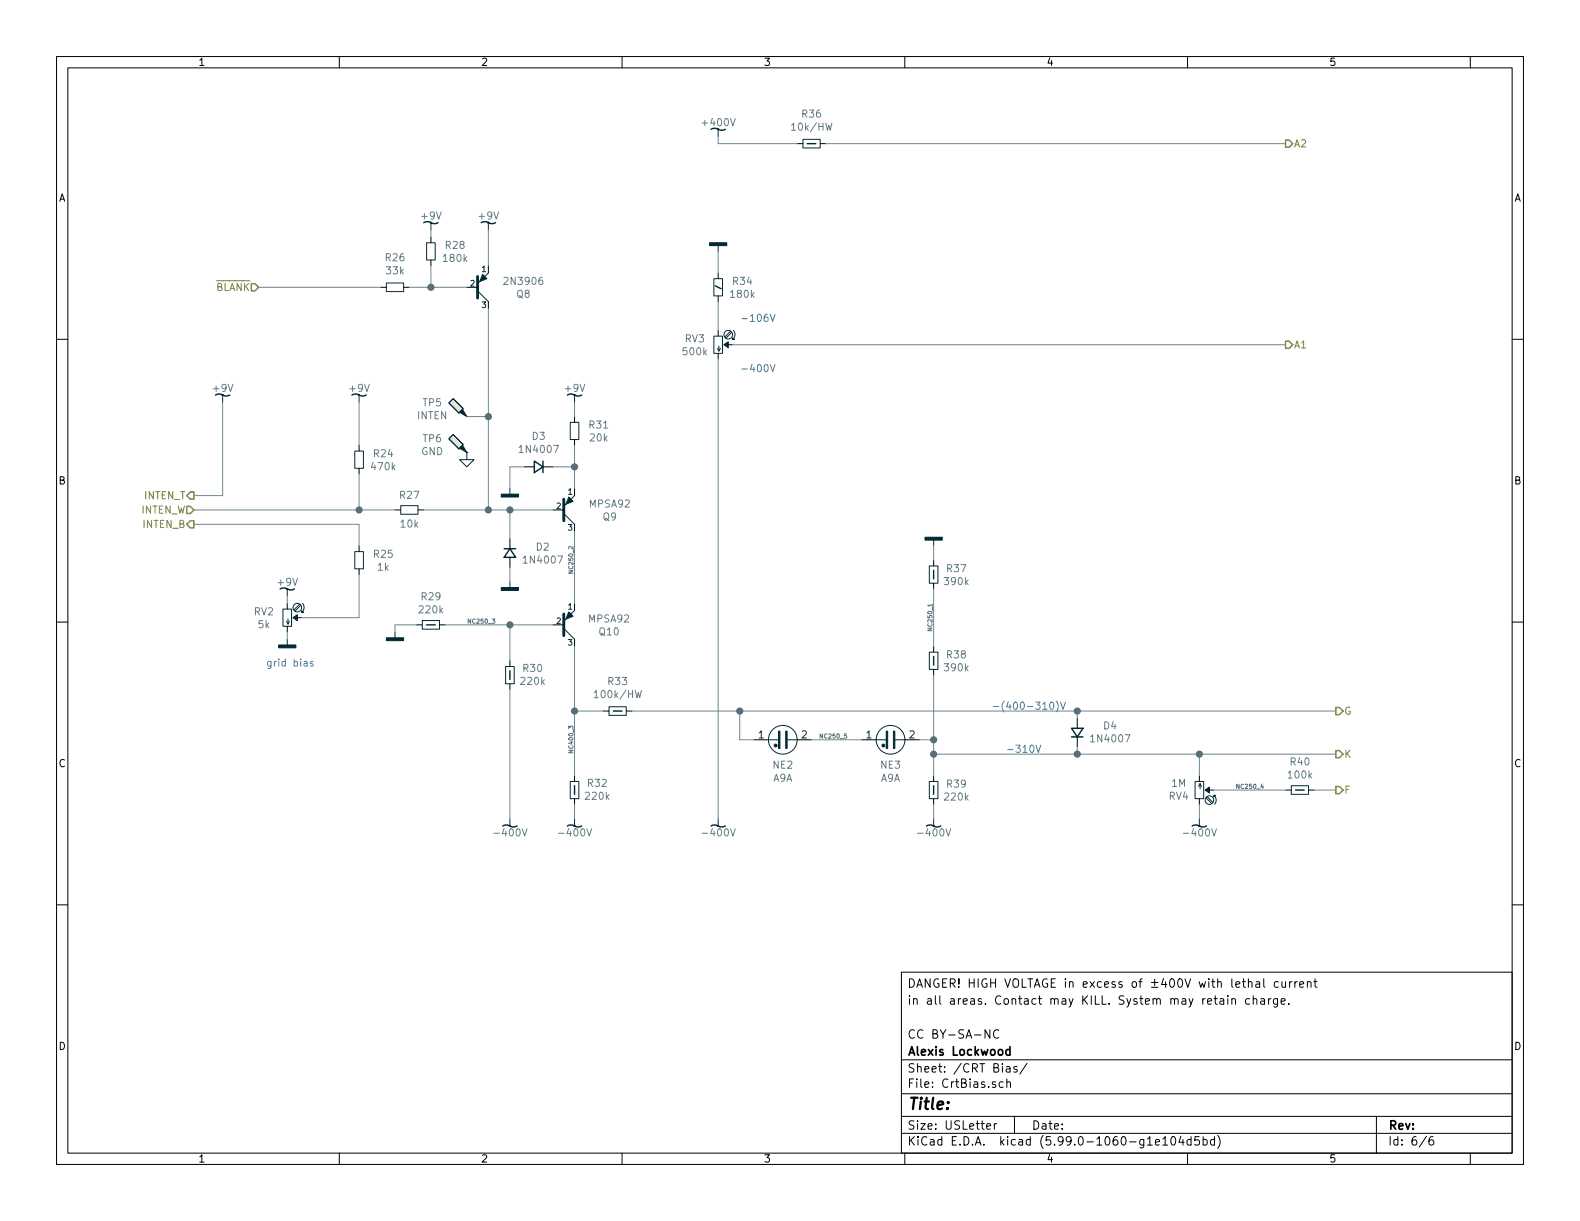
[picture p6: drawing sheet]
EESchema Schematic File Version 5
EELAYER 31 0
EELAYER END
$Descr USLetter 11000 8500
encoding utf-8
Sheet 5 6
Title ""
Date ""
Rev ""
Comp "Alexis Lockwood"
Comment1 "CC BY-SA-NC"
Comment2 ""
Comment3 "in all areas. Contact may KILL. System may retain charge."
Comment4 "DANGER! HIGH VOLTAGE in excess of ±400V with lethal current"
Comment5 ""
Comment6 ""
Comment7 ""
Comment8 ""
Comment9 ""
$EndDescr
Connection ~ 4000 3250
Connection ~ 3550 3550
Connection ~ 3550 4350
Connection ~ 4000 4950
Connection ~ 6500 5250
Connection ~ 3400 3550
Connection ~ 3000 2000
Connection ~ 7500 4950
Connection ~ 7500 5250
Connection ~ 2500 3550
Connection ~ 6500 5150
Connection ~ 5150 4950
Connection ~ 3400 2900
Connection ~ 8350 5250
Wire Wire Line
	1350 3550 2500 3550
Wire Wire Line
	1350 3650 2500 3650
Wire Wire Line
	1550 2800 1550 3450
Wire Wire Line
	1550 3450 1350 3450
Wire Wire Line
	1800 2000 2650 2000
Wire Wire Line
	2000 4200 2000 4150
Wire Wire Line
	2000 4400 2000 4450
Wire Wire Line
	2100 4300 2500 4300
Wire Wire Line
	2500 2800 2500 3100
Wire Wire Line
	2500 3300 2500 3550
Wire Wire Line
	2500 3550 2750 3550
Wire Wire Line
	2500 3650 2500 3800
Wire Wire Line
	2500 4000 2500 4300
Wire Wire Line
	2750 4350 2900 4350
Wire Wire Line
	2750 4400 2750 4350
Wire Wire Line
	2850 2000 3000 2000
Wire Wire Line
	2950 3550 3400 3550
Wire Wire Line
	3000 1600 3000 1650
Wire Wire Line
	3000 1850 3000 2000
Wire Wire Line
	3000 2000 3250 2000
Wire Wire Line
	3100 4350 3550 4350
Wire Wire Line
	3250 2900 3400 2900
Wire Wire Line
	3400 1600 3400 1850
Wire Wire Line
	3400 2150 3400 2900
Wire Wire Line
	3400 2900 3400 3550
Wire Wire Line
	3400 3550 3550 3550
Wire Wire Line
	3550 3250 3650 3250
Wire Wire Line
	3550 3400 3550 3250
Wire Wire Line
	3550 3550 3550 3750
Wire Wire Line
	3550 3550 3850 3550
Wire Wire Line
	3550 3950 3550 4050
Wire Wire Line
	3550 4350 3550 4600
Wire Wire Line
	3550 4350 3850 4350
Wire Wire Line
	3550 4800 3550 5700
Wire Wire Line
	3850 3250 4000 3250
Wire Wire Line
	4000 2800 4000 2900
Wire Wire Line
	4000 3100 4000 3250
Wire Wire Line
	4000 3250 4000 3400
Wire Wire Line
	4000 3700 4000 4200
Wire Wire Line
	4000 4500 4000 4950
Wire Wire Line
	4000 4950 4000 5400
Wire Wire Line
	4000 4950 4200 4950
Wire Wire Line
	4000 5600 4000 5700
Wire Wire Line
	4400 4950 5150 4950
Wire Wire Line
	5000 950  5000 1000
Wire Wire Line
	5000 1000 5550 1000
Wire Wire Line
	5000 1750 5000 1900
Wire Wire Line
	5000 2100 5000 2300
Wire Wire Line
	5000 2500 5000 5700
Wire Wire Line
	5100 2400 8950 2400
Wire Wire Line
	5150 4950 7500 4950
Wire Wire Line
	5150 5150 5150 4950
Wire Wire Line
	5250 5150 5150 5150
Wire Wire Line
	5750 1000 8950 1000
Wire Wire Line
	6000 5150 5650 5150
Wire Wire Line
	6500 3800 6500 3900
Wire Wire Line
	6500 4100 6500 4500
Wire Wire Line
	6500 4700 6500 5150
Wire Wire Line
	6500 5150 6400 5150
Wire Wire Line
	6500 5150 6500 5250
Wire Wire Line
	6500 5250 6500 5400
Wire Wire Line
	6500 5250 7500 5250
Wire Wire Line
	6500 5600 6500 5700
Wire Wire Line
	7500 4950 7500 5000
Wire Wire Line
	7500 4950 9300 4950
Wire Wire Line
	7500 5200 7500 5250
Wire Wire Line
	7500 5250 8350 5250
Wire Wire Line
	8350 5250 9300 5250
Wire Wire Line
	8350 5400 8350 5250
Wire Wire Line
	8350 5700 8350 5600
Wire Wire Line
	8450 5500 8950 5500
Wire Wire Line
	9150 5500 9300 5500
Text Notes 1850 4650 0    50   ~ 0
grid bias
Text Notes 5150 2250 0    50   ~ 0
-106V
Text Notes 5150 2600 0    50   ~ 0
-400V
Text Notes 6900 4950 0    50   ~ 0
-(400-310)V
Text Notes 7000 5250 0    50   ~ 0
-310V
Text Label 3250 4350 0    30   ~ 0
NC250_3
Text Label 4000 4000 1    30   ~ 0
NC250_2
Text Label 4000 5250 1    30   ~ 0
NC400_3
Text Label 5700 5150 0    30   ~ 0
NC250_5
Text Label 6500 4400 1    30   ~ 0
NC250_1
Text Label 8600 5500 0    30   ~ 0
NC250_4
Text HLabel 1350 3450 0    50   Output ~ 0
INTEN_T
Text HLabel 1350 3550 0    50   Input ~ 0
INTEN_W
Text HLabel 1350 3650 0    50   Output ~ 0
INTEN_B
Text HLabel 1800 2000 0    50   Input ~ 0
~BLANK
Text HLabel 8950 1000 2    50   Output ~ 0
A2
Text HLabel 8950 2400 2    50   Output ~ 0
A1
Text HLabel 9300 4950 2    50   Output ~ 0
G
Text HLabel 9300 5250 2    50   Output ~ 0
K
Text HLabel 9300 5500 2    50   Output ~ 0
F
$Comp
L power-all:+9V_wave #PWR?
U 1 1
P 1550 2800
F 0 "#PWR?" H 1550 3000 50  0001 C CNN
F 1 "+9V_wave" H 1550 3000 50  0001 C CNN
F 2 "" H 1550 2800 50  0001 C CNN
F 3 "" H 1550 2800 50  0001 C CNN
F 4 "+9V" H 1550 2900 50  0000 C CNN "Net"
	1    1550 2800
	1    0    0    -1  
$EndComp
$Comp
L power-all:+9V_wave #PWR?
U 1 1
P 2000 4150
F 0 "#PWR?" H 2000 4350 50  0001 C CNN
F 1 "+9V_wave" H 2000 4350 50  0001 C CNN
F 2 "" H 2000 4150 50  0001 C CNN
F 3 "" H 2000 4150 50  0001 C CNN
F 4 "+9V" H 2000 4250 50  0000 C CNN "Net"
	1    2000 4150
	1    0    0    -1  
$EndComp
$Comp
L power-all:+9V_wave #PWR?
U 1 1
P 2500 2800
F 0 "#PWR?" H 2500 3000 50  0001 C CNN
F 1 "+9V_wave" H 2500 3000 50  0001 C CNN
F 2 "" H 2500 2800 50  0001 C CNN
F 3 "" H 2500 2800 50  0001 C CNN
F 4 "+9V" H 2500 2900 50  0000 C CNN "Net"
	1    2500 2800
	1    0    0    -1  
$EndComp
$Comp
L power-all:+9V_wave #PWR?
U 1 1
P 3000 1600
F 0 "#PWR?" H 3000 1800 50  0001 C CNN
F 1 "+9V_wave" H 3000 1800 50  0001 C CNN
F 2 "" H 3000 1600 50  0001 C CNN
F 3 "" H 3000 1600 50  0001 C CNN
F 4 "+9V" H 3000 1700 50  0000 C CNN "Net"
	1    3000 1600
	1    0    0    -1  
$EndComp
$Comp
L power-all:+9V_wave #PWR?
U 1 1
P 3400 1600
F 0 "#PWR?" H 3400 1800 50  0001 C CNN
F 1 "+9V_wave" H 3400 1800 50  0001 C CNN
F 2 "" H 3400 1600 50  0001 C CNN
F 3 "" H 3400 1600 50  0001 C CNN
F 4 "+9V" H 3400 1700 50  0000 C CNN "Net"
	1    3400 1600
	1    0    0    -1  
$EndComp
$Comp
L power-all:-400V_wave #PWR?
U 1 1
P 3550 5700
F 0 "#PWR?" H 3550 5900 50  0001 C CNN
F 1 "-400V_wave" H 3550 5900 50  0001 C CNN
F 2 "" H 3550 5700 50  0001 C CNN
F 3 "" H 3550 5700 50  0001 C CNN
F 4 "-400V" H 3550 5800 50  0000 C CNN "Net"
	1    3550 5700
	-1   0    0    1   
$EndComp
$Comp
L power-all:+9V_wave #PWR?
U 1 1
P 4000 2800
F 0 "#PWR?" H 4000 3000 50  0001 C CNN
F 1 "+9V_wave" H 4000 3000 50  0001 C CNN
F 2 "" H 4000 2800 50  0001 C CNN
F 3 "" H 4000 2800 50  0001 C CNN
F 4 "+9V" H 4000 2900 50  0000 C CNN "Net"
	1    4000 2800
	1    0    0    -1  
$EndComp
$Comp
L power-all:-400V_wave #PWR?
U 1 1
P 4000 5700
F 0 "#PWR?" H 4000 5900 50  0001 C CNN
F 1 "-400V_wave" H 4000 5900 50  0001 C CNN
F 2 "" H 4000 5700 50  0001 C CNN
F 3 "" H 4000 5700 50  0001 C CNN
F 4 "-400V" H 4000 5800 50  0000 C CNN "Net"
	1    4000 5700
	-1   0    0    1   
$EndComp
$Comp
L power-all:+400V_wave #PWR?
U 1 1
P 5000 950
F 0 "#PWR?" H 5000 1150 50  0001 C CNN
F 1 "+400V_wave" H 5000 1150 50  0001 C CNN
F 2 "" H 5000 950 50  0001 C CNN
F 3 "" H 5000 950 50  0001 C CNN
F 4 "+400V" H 5000 1050 50  0000 C CNN "Net"
	1    5000 950 
	1    0    0    -1  
$EndComp
$Comp
L power-all:-400V_wave #PWR?
U 1 1
P 5000 5700
F 0 "#PWR?" H 5000 5900 50  0001 C CNN
F 1 "-400V_wave" H 5000 5900 50  0001 C CNN
F 2 "" H 5000 5700 50  0001 C CNN
F 3 "" H 5000 5700 50  0001 C CNN
F 4 "-400V" H 5000 5800 50  0000 C CNN "Net"
	1    5000 5700
	-1   0    0    1   
$EndComp
$Comp
L power-all:-400V_wave #PWR?
U 1 1
P 6500 5700
F 0 "#PWR?" H 6500 5900 50  0001 C CNN
F 1 "-400V_wave" H 6500 5900 50  0001 C CNN
F 2 "" H 6500 5700 50  0001 C CNN
F 3 "" H 6500 5700 50  0001 C CNN
F 4 "-400V" H 6500 5800 50  0000 C CNN "Net"
	1    6500 5700
	-1   0    0    1   
$EndComp
$Comp
L power-all:-400V_wave #PWR?
U 1 1
P 8350 5700
F 0 "#PWR?" H 8350 5900 50  0001 C CNN
F 1 "-400V_wave" H 8350 5900 50  0001 C CNN
F 2 "" H 8350 5700 50  0001 C CNN
F 3 "" H 8350 5700 50  0001 C CNN
F 4 "-400V" H 8350 5800 50  0000 C CNN "Net"
	1    8350 5700
	-1   0    0    1   
$EndComp
$Comp
L power-all:GND #PWR?
U 1 1
P 2000 4450
F 0 "#PWR?" H 2000 4250 50  0001 C CNN
F 1 "GND" H 2000 4250 50  0001 C CNN
F 2 "" H 2000 4450 50  0001 C CNN
F 3 "" H 2000 4450 50  0001 C CNN
F 4 "GND" H 2000 4350 50  0001 C CNN "Net"
	1    2000 4450
	1    0    0    -1  
$EndComp
$Comp
L power-all:GND #PWR?
U 1 1
P 2750 4400
F 0 "#PWR?" H 2750 4200 50  0001 C CNN
F 1 "GND" H 2750 4200 50  0001 C CNN
F 2 "" H 2750 4400 50  0001 C CNN
F 3 "" H 2750 4400 50  0001 C CNN
F 4 "GND" H 2750 4300 50  0001 C CNN "Net"
	1    2750 4400
	1    0    0    -1  
$EndComp
$Comp
L power-all:GND #PWR?
U 1 1
P 3550 3400
F 0 "#PWR?" H 3550 3200 50  0001 C CNN
F 1 "GND" H 3550 3200 50  0001 C CNN
F 2 "" H 3550 3400 50  0001 C CNN
F 3 "" H 3550 3400 50  0001 C CNN
F 4 "GND" H 3550 3300 50  0001 C CNN "Net"
	1    3550 3400
	1    0    0    -1  
$EndComp
$Comp
L power-all:GND #PWR?
U 1 1
P 3550 4050
F 0 "#PWR?" H 3550 3850 50  0001 C CNN
F 1 "GND" H 3550 3850 50  0001 C CNN
F 2 "" H 3550 4050 50  0001 C CNN
F 3 "" H 3550 4050 50  0001 C CNN
F 4 "GND" H 3550 3950 50  0001 C CNN "Net"
	1    3550 4050
	1    0    0    -1  
$EndComp
$Comp
L power-all:GND #PWR?
U 1 1
P 5000 1750
F 0 "#PWR?" H 5000 1550 50  0001 C CNN
F 1 "GND" H 5000 1550 50  0001 C CNN
F 2 "" H 5000 1750 50  0001 C CNN
F 3 "" H 5000 1750 50  0001 C CNN
F 4 "GND" H 5000 1650 50  0001 C CNN "Net"
	1    5000 1750
	-1   0    0    1   
$EndComp
$Comp
L power-all:GND #PWR?
U 1 1
P 6500 3800
F 0 "#PWR?" H 6500 3600 50  0001 C CNN
F 1 "GND" H 6500 3600 50  0001 C CNN
F 2 "" H 6500 3800 50  0001 C CNN
F 3 "" H 6500 3800 50  0001 C CNN
F 4 "GND" H 6500 3700 50  0001 C CNN "Net"
	1    6500 3800
	-1   0    0    1   
$EndComp
$Comp
L power:GND #PWR067
U 1 1
P 3250 3150
F 0 "#PWR067" H 3250 2900 50  0001 C CNN
F 1 "GND" H 3250 3000 50  0001 C CNN
F 2 "" H 3250 3150 50  0001 C CNN
F 3 "" H 3250 3150 50  0001 C CNN
	1    3250 3150
	1    0    0    -1  
$EndComp
$Comp
L AltDevice:R R24
U 1 1
P 2500 3200
F 0 "R24" H 2668 3245 50  0000 C CNN
F 1 "470k" H 2668 3155 50  0000 C CNN
F 2 "Resistor_THT:R_Axial_DIN0207_L6.3mm_D2.5mm_P10.16mm_Horizontal" V 2540 3190 50  0001 C CNN
F 3 "~" H 2500 3200 50  0001 C CNN
F 4 "Stock:res/470k" H 2500 3200 50  0001 C CNN "BOM"
	1    2500 3200
	1    0    0    -1  
$EndComp
$Comp
L AltDevice:R R25
U 1 1
P 2500 3900
F 0 "R25" H 2668 3945 50  0000 C CNN
F 1 "1k" H 2668 3855 50  0000 C CNN
F 2 "Resistor_THT:R_Axial_DIN0207_L6.3mm_D2.5mm_P10.16mm_Horizontal" V 2540 3890 50  0001 C CNN
F 3 "~" H 2500 3900 50  0001 C CNN
F 4 "Stock:res/1k" H 2500 3900 50  0001 C CNN "BOM"
	1    2500 3900
	1    0    0    -1  
$EndComp
$Comp
L AltDevice:R R26
U 1 1
P 2750 2000
F 0 "R26" V 2954 2000 50  0000 C CNN
F 1 "33k" V 2863 2000 50  0000 C CNN
F 2 "Resistor_THT:R_Axial_DIN0207_L6.3mm_D2.5mm_P10.16mm_Horizontal" V 2790 1990 50  0001 C CNN
F 3 "~" H 2750 2000 50  0001 C CNN
F 4 "Stock:res/33k" H 2750 2000 50  0001 C CNN "BOM"
	1    2750 2000
	0    -1   -1   0   
$EndComp
$Comp
L AltDevice:R R27
U 1 1
P 2850 3550
F 0 "R27" V 2950 3550 50  0000 C CNN
F 1 "10k" V 2750 3550 50  0000 C CNN
F 2 "Resistor_THT:R_Axial_DIN0207_L6.3mm_D2.5mm_P10.16mm_Horizontal" V 2890 3540 50  0001 C CNN
F 3 "~" H 2850 3550 50  0001 C CNN
F 4 "Stock:res/10k" H 2850 3550 50  0001 C CNN "BOM"
	1    2850 3550
	0    -1   -1   0   
$EndComp
$Comp
L AltDevice:R R28
U 1 1
P 3000 1750
F 0 "R28" H 3168 1795 50  0000 C CNN
F 1 "180k" H 3168 1705 50  0000 C CNN
F 2 "Resistor_THT:R_Axial_DIN0207_L6.3mm_D2.5mm_P10.16mm_Horizontal" V 3040 1740 50  0001 C CNN
F 3 "~" H 3000 1750 50  0001 C CNN
F 4 "Stock:res/180k" H 3000 1750 50  0001 C CNN "BOM"
	1    3000 1750
	1    0    0    -1  
$EndComp
$Comp
L AltDevice:R_HW R29
U 1 1
P 3000 4350
F 0 "R29" V 3194 4350 50  0000 C CNN
F 1 "220k" V 3103 4350 50  0000 C CNN
F 2 "Resistor_THT:R_Axial_DIN0309_L9.0mm_D3.2mm_P12.70mm_Horizontal" V 3040 4340 50  0001 C CNN
F 3 "~" H 3000 4350 50  0001 C CNN
F 4 "Stock:res/220k/HW" H 3000 4350 50  0001 C CNN "BOM"
	1    3000 4350
	0    -1   -1   0   
$EndComp
$Comp
L AltDevice:R_HW R30
U 1 1
P 3550 4700
F 0 "R30" H 3392 4655 50  0000 C CNN
F 1 "220k" H 3392 4745 50  0000 C CNN
F 2 "Resistor_THT:R_Axial_DIN0309_L9.0mm_D3.2mm_P12.70mm_Horizontal" V 3590 4690 50  0001 C CNN
F 3 "~" H 3550 4700 50  0001 C CNN
F 4 "Stock:res/220k/HW" H 3550 4700 50  0001 C CNN "BOM"
	1    3550 4700
	-1   0    0    1   
$EndComp
$Comp
L AltDevice:R R31
U 1 1
P 4000 3000
F 0 "R31" H 4168 3045 50  0000 C CNN
F 1 "20k" H 4168 2955 50  0000 C CNN
F 2 "Resistor_THT:R_Axial_DIN0207_L6.3mm_D2.5mm_P10.16mm_Horizontal" V 4040 2990 50  0001 C CNN
F 3 "~" H 4000 3000 50  0001 C CNN
F 4 "Stock:res/20k/1%" H 4000 3000 50  0001 C CNN "BOM"
	1    4000 3000
	1    0    0    -1  
$EndComp
$Comp
L AltDevice:R_HW R32
U 1 1
P 4000 5500
F 0 "R32" H 3842 5455 50  0000 C CNN
F 1 "220k" H 3842 5545 50  0000 C CNN
F 2 "Resistor_THT:R_Axial_DIN0309_L9.0mm_D3.2mm_P12.70mm_Horizontal" V 4040 5490 50  0001 C CNN
F 3 "~" H 4000 5500 50  0001 C CNN
F 4 "Stock:res/220k/HW" H 4000 5500 50  0001 C CNN "BOM"
	1    4000 5500
	-1   0    0    1   
$EndComp
$Comp
L AltDevice:R_HW R33
U 1 1
P 4300 4950
F 0 "R33" V 4504 4950 50  0000 C CNN
F 1 "100k/HW" V 4413 4950 50  0000 C CNN
F 2 "Resistor_THT:R_Axial_DIN0309_L9.0mm_D3.2mm_P12.70mm_Horizontal" V 4340 4940 50  0001 C CNN
F 3 "~" H 4300 4950 50  0001 C CNN
F 4 "Stock:res/100k/HW" H 4300 4950 50  0001 C CNN "BOM"
	1    4300 4950
	0    -1   -1   0   
$EndComp
$Comp
L AltDevice:R_QW R34
U 1 1
P 5000 2000
F 0 "R34" H 5168 2045 50  0000 C CNN
F 1 "180k" H 5168 1955 50  0000 C CNN
F 2 "Resistor_THT:R_Axial_DIN0207_L6.3mm_D2.5mm_P10.16mm_Horizontal" V 5040 1990 50  0001 C CNN
F 3 "~" H 5000 2000 50  0001 C CNN
F 4 "Stock:res/180k/1%" H 5000 2000 50  0001 C CNN "BOM"
	1    5000 2000
	1    0    0    -1  
$EndComp
$Comp
L AltDevice:R_HW R36
U 1 1
P 5650 1000
F 0 "R36" V 5854 1000 50  0000 C CNN
F 1 "10k/HW" V 5763 1000 50  0000 C CNN
F 2 "Resistor_THT:R_Axial_DIN0309_L9.0mm_D3.2mm_P12.70mm_Horizontal" V 5690 990 50  0001 C CNN
F 3 "~" H 5650 1000 50  0001 C CNN
F 4 "Stock:10k/HW" H 5650 1000 50  0001 C CNN "BOM"
	1    5650 1000
	0    -1   -1   0   
$EndComp
$Comp
L AltDevice:R_HW R37
U 1 1
P 6500 4000
F 0 "R37" H 6658 4045 50  0000 C CNN
F 1 "390k" H 6658 3955 50  0000 C CNN
F 2 "Resistor_THT:R_Axial_DIN0309_L9.0mm_D3.2mm_P12.70mm_Horizontal" V 6540 3990 50  0001 C CNN
F 3 "~" H 6500 4000 50  0001 C CNN
F 4 "Stock:res/390k/HW" H 6500 4000 50  0001 C CNN "BOM"
	1    6500 4000
	1    0    0    -1  
$EndComp
$Comp
L AltDevice:R_HW R38
U 1 1
P 6500 4600
F 0 "R38" H 6658 4645 50  0000 C CNN
F 1 "390k" H 6658 4555 50  0000 C CNN
F 2 "Resistor_THT:R_Axial_DIN0309_L9.0mm_D3.2mm_P12.70mm_Horizontal" V 6540 4590 50  0001 C CNN
F 3 "~" H 6500 4600 50  0001 C CNN
F 4 "Stock:res/390k/HW" H 6500 4600 50  0001 C CNN "BOM"
	1    6500 4600
	1    0    0    -1  
$EndComp
$Comp
L AltDevice:R_HW R39
U 1 1
P 6500 5500
F 0 "R39" H 6658 5545 50  0000 C CNN
F 1 "220k" H 6658 5455 50  0000 C CNN
F 2 "Resistor_THT:R_Axial_DIN0309_L9.0mm_D3.2mm_P12.70mm_Horizontal" V 6540 5490 50  0001 C CNN
F 3 "~" H 6500 5500 50  0001 C CNN
F 4 "Stock:220k/HW" H 6500 5500 50  0001 C CNN "BOM"
	1    6500 5500
	1    0    0    -1  
$EndComp
$Comp
L AltDevice:R_HW R40
U 1 1
P 9050 5500
F 0 "R40" V 9244 5500 50  0000 C CNN
F 1 "100k" V 9153 5500 50  0000 C CNN
F 2 "Resistor_THT:R_Axial_DIN0309_L9.0mm_D3.2mm_P12.70mm_Horizontal" V 9090 5490 50  0001 C CNN
F 3 "~" H 9050 5500 50  0001 C CNN
F 4 "Stock:res/100k/HW" H 9050 5500 50  0001 C CNN "BOM"
	1    9050 5500
	0    -1   -1   0   
$EndComp
$Comp
L AltDevice:D D2
U 1 1
P 3550 3850
F 0 "D2" V 3505 4078 50  0000 C CNN
F 1 "1N4007" V 3595 4078 50  0000 C CNN
F 2 "Diode_THT:D_DO-41_SOD81_P10.16mm_Horizontal" H 3550 3675 50  0001 C CNN
F 3 "http://www.vishay.com/docs/88503/1n4001.pdf" H 3550 3850 50  0001 C CNN
F 4 "Stock:1N4007" H 3550 3850 50  0001 C CNN "BOM"
	1    3550 3850
	0    1    1    0   
$EndComp
$Comp
L AltDevice:D D3
U 1 1
P 3750 3250
F 0 "D3" H 3750 3466 50  0000 C CNN
F 1 "1N4007" H 3750 3375 50  0000 C CNN
F 2 "Diode_THT:D_DO-41_SOD81_P10.16mm_Horizontal" H 3750 3075 50  0001 C CNN
F 3 "http://www.vishay.com/docs/88503/1n4001.pdf" H 3750 3250 50  0001 C CNN
F 4 "Stock:1N4007" H 3750 3250 50  0001 C CNN "BOM"
	1    3750 3250
	-1   0    0    -1  
$EndComp
$Comp
L AltDevice:D D4
U 1 1
P 7500 5100
F 0 "D4" V 7545 4872 50  0000 C CNN
F 1 "1N4007" V 7455 4872 50  0000 C CNN
F 2 "Diode_THT:D_DO-41_SOD81_P10.16mm_Horizontal" H 7500 4925 50  0001 C CNN
F 3 "http://www.vishay.com/docs/88503/1n4001.pdf" H 7500 5100 50  0001 C CNN
F 4 "Stock:1N4007" H 7500 5100 50  0001 C CNN "BOM"
	1    7500 5100
	0    -1   -1   0   
$EndComp
$Comp
L Connector:TestPoint_Probe TP5
U 1 1
P 3250 2900
F 0 "TP5" H 3491 3000 50  0000 C CNN
F 1 "INTEN" H 3491 2910 50  0000 C CNN
F 2 "TestPoint:TestPoint_Loop_D2.60mm_Drill1.4mm_Beaded" H 3450 2900 50  0001 C CNN
F 3 "~" H 3450 2900 50  0001 C CNN
F 4 "M:534-4952, DK:36-4952-ND" H 3250 2900 50  0001 C CNN "BOM"
	1    3250 2900
	-1   0    0    -1  
$EndComp
$Comp
L Connector:TestPoint_Probe TP6
U 1 1
P 3250 3150
F 0 "TP6" H 3491 3250 50  0000 C CNN
F 1 "GND" H 3491 3160 50  0000 C CNN
F 2 "TestPoint:TestPoint_Loop_D2.60mm_Drill1.4mm_Beaded" H 3450 3150 50  0001 C CNN
F 3 "~" H 3450 3150 50  0001 C CNN
F 4 "36-4952-ND" H 3250 3150 50  0001 C CNN "DKPN"
F 5 "M:534-4952, DK:36-4952-ND" H 3250 3150 50  0001 C CNN "BOM"
	1    3250 3150
	-1   0    0    -1  
$EndComp
$Comp
L AltDevice:R_POT_TRIM RV2
U 1 1
P 2000 4300
F 0 "RV2" H 1837 4345 50  0000 C CNN
F 1 "5k" H 1837 4255 50  0000 C CNN
F 2 "mini-audioscope:stock_pot" H 2000 4300 50  0001 C CNN
F 3 "~" H 2000 4300 50  0001 C CNN
F 4 "Stock:rtrim/5k" H 2000 4300 50  0001 C CNN "BOM"
	1    2000 4300
	1    0    0    -1  
$EndComp
$Comp
L AltDevice:R_POT_TRIM RV3
U 1 1
P 5000 2400
F 0 "RV3" H 4837 2445 50  0000 C CNN
F 1 "500k" H 4837 2355 50  0000 C CNN
F 2 "Potentiometer_THT:Potentiometer_Bourns_3386P_Vertical" H 5000 2400 50  0001 C CNN
F 3 "~" H 5000 2400 50  0001 C CNN
F 4 "M:652-3386P-1-504LF, DK:3386P-504LF-ND" H 5000 2400 50  0001 C CNN "BOM"
	1    5000 2400
	1    0    0    -1  
$EndComp
$Comp
L AltDevice:R_POT_TRIM RV4
U 1 1
P 8350 5500
F 0 "RV4" H 8206 5545 50  0000 C CNN
F 1 "1M" H 8206 5455 50  0000 C CNN
F 2 "Potentiometer_THT:Potentiometer_Bourns_3386P_Vertical" H 8350 5500 50  0001 C CNN
F 3 "~" H 8350 5500 50  0001 C CNN
F 4 "M:652-3386P-1-105LF, DK:3386P-105LF-ND" H 8350 5500 50  0001 C CNN "BOM"
	1    8350 5500
	1    0    0    1   
$EndComp
$Comp
L AltDevice:Q_PNP_EBC Q8
U 1 1
P 3300 2000
F 0 "Q8" H 3644 1955 50  0000 C CNN
F 1 "2N3906" H 3644 2045 50  0000 C CNN
F 2 "Package_TO_SOT_THT:TO-92_Inline" H 3500 1925 50  0001 L CIN
F 3 "https://www.fairchildsemi.com/datasheets/2N/2N3906.pdf" H 3300 2000 50  0001 L CNN
F 4 "Stock:2N3906" H 3300 2000 50  0001 C CNN "BOM"
	1    3300 2000
	1    0    0    -1  
$EndComp
$Comp
L AltDevice:Q_PNP_EBC Q9
U 1 1
P 3900 3550
F 0 "Q9" H 4245 3505 50  0000 C CNN
F 1 "MPSA92" H 4245 3595 50  0000 C CNN
F 2 "Package_TO_SOT_THT:TO-5-3" H 4100 3475 50  0001 L CIN
F 3 "http://www.onsemi.com/pub_link/Collateral/MPSA92-D.PDF" H 3900 3550 50  0001 L CNN
F 4 "Stock:MPSA92, M:575-9174710341005000, DK:ED11270-ND" H 3900 3550 50  0001 C CNN "BOM"
	1    3900 3550
	1    0    0    -1  
$EndComp
$Comp
L AltDevice:Q_PNP_EBC Q10
U 1 1
P 3900 4350
F 0 "Q10" H 4240 4305 50  0000 C CNN
F 1 "MPSA92" H 4240 4395 50  0000 C CNN
F 2 "Package_TO_SOT_THT:TO-5-3" H 4100 4275 50  0001 L CIN
F 3 "http://www.onsemi.com/pub_link/Collateral/MPSA92-D.PDF" H 3900 4350 50  0001 L CNN
F 4 "Stock:MPSA92, M:575-9174710341005000, DK:ED11270-ND" H 3900 4350 50  0001 C CNN "BOM"
	1    3900 4350
	1    0    0    -1  
$EndComp
$Comp
L Device:Lamp_Neon NE2
U 1 1
P 5450 5150
F 0 "NE2" V 5623 5150 50  0000 C CNN
F 1 "A9A" V 5714 5150 50  0000 C CNN
F 2 "Capacitor_THT:C_Radial_D8.0mm_H11.5mm_P3.50mm" V 5450 5250 50  0001 C CNN
F 3 "~" V 5450 5250 50  0001 C CNN
F 4 "M:606-A9A, DK:A9A-ND" H 5450 5150 50  0001 C CNN "BOM"
	1    5450 5150
	0    1    1    0   
$EndComp
$Comp
L Device:Lamp_Neon NE3
U 1 1
P 6200 5150
F 0 "NE3" V 6373 5150 50  0000 C CNN
F 1 "A9A" V 6464 5150 50  0000 C CNN
F 2 "Capacitor_THT:C_Radial_D8.0mm_H11.5mm_P3.50mm" V 6200 5250 50  0001 C CNN
F 3 "~" V 6200 5250 50  0001 C CNN
F 4 "M:606-A9A, DK:A9A-ND" H 6200 5150 50  0001 C CNN "BOM"
	1    6200 5150
	0    1    1    0   
$EndComp
$EndSCHEMATC
